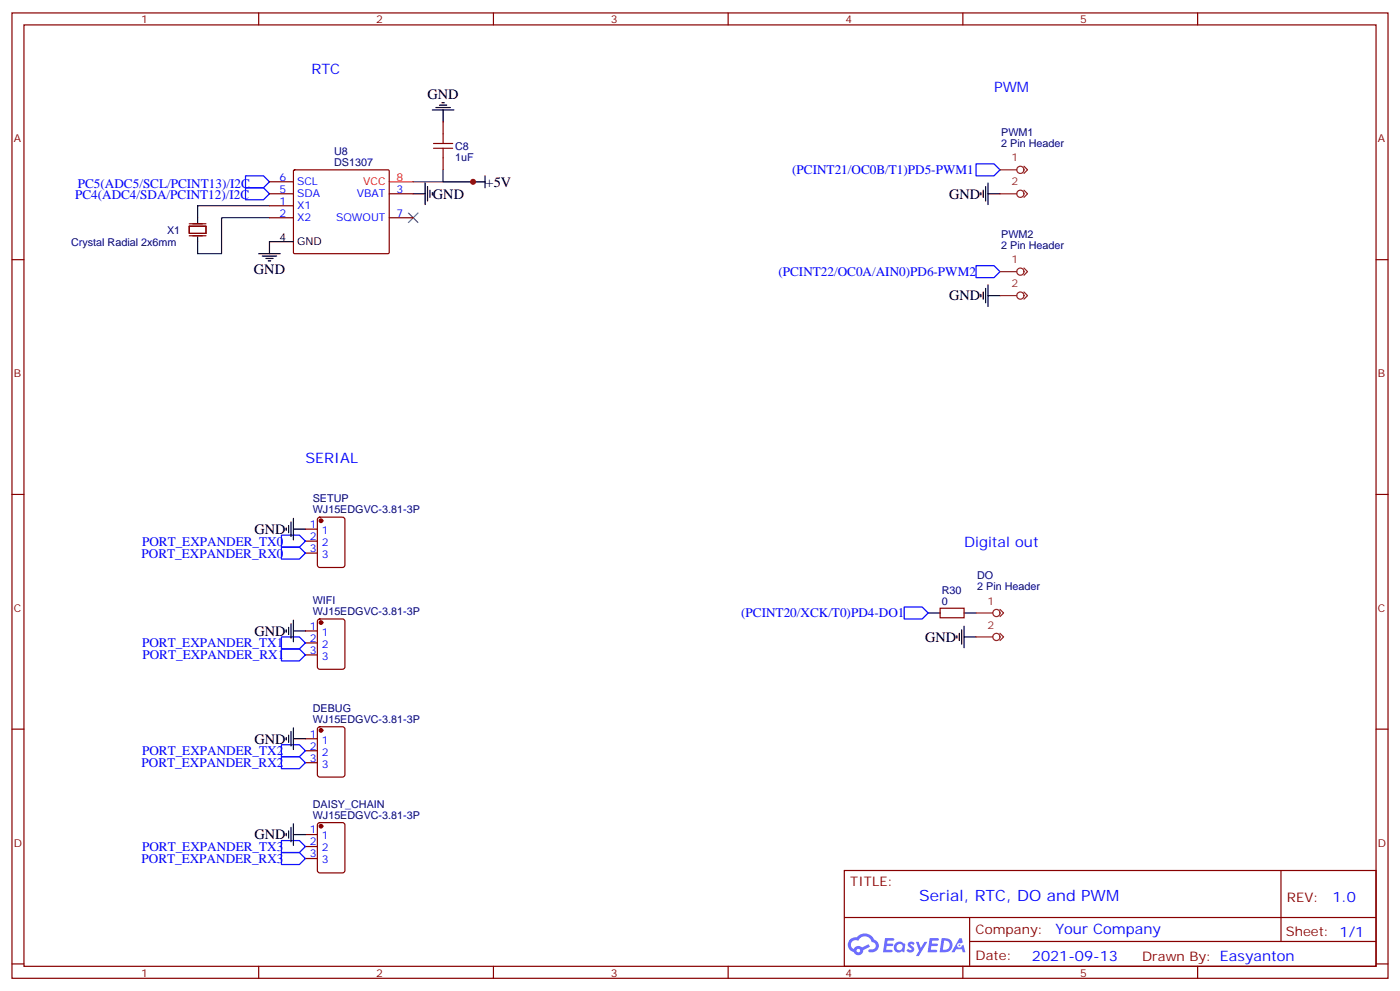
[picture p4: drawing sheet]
<svg xmlns="http://www.w3.org/2000/svg" width="412mm" height="292mm" viewBox="0 0 412 292" stroke-linecap="round" stroke-linejoin="round" font-family="sans-serif">
<g fill="none" stroke="#870000" stroke-width=".35">
<path d="M3.5 3.8h405.4v284.3h-405.4zM7.1 7.3h398.2v277.3h-398.2zM76.2 3.8v3.5M145.3 3.8v3.5M214.5 3.8v3.5M283.6 3.8v3.5M352.8 3.8v3.5M3.5 76.5h3.6M405.3 76.5h3.6M3.5 145.6h3.6M405.3 145.6h3.6M3.5 214.8h3.6"/>
<path d="M405.3 214.8h3.6M248.7 256.4h156.6v28.2h-156.6zM377.3 256.4v20.9M248.7 270.2h156.5M285.6 277.3h119.6M285.6 270.2v14.2M3.5 283.9h3.6M76.2 284.6v3.5M145.3 284.6v3.5M214.5 284.6v3.5M283.6 284.6v3.5M352.8 284.6v3.5"/>
<path d="M405.3 283.9h3.6"/>
</g>
<g fill="#5487ff">
<path d="M267.7 277.6a1.22 1.22 0 0 1 1.7 .2l-.4 .6a.47 .47 0 0 0-.3-.4 .47 .47 0 0 0-.5 .2l.1 .2a1.14 1.14 0 0 1 .8 1.8 1.14 1.14 0 0 1-1.9 0l-.2-.2 .5-.6 .7 .5a.29 .29 0 0 0 .3-.3 .29 .29 0 0 0-.2-.3 1.04 1.04 0 0 1-.6-1.7z"/>
<path d="M260.7 276.3h2.4l.3 .2-.2 .5-1.8 .1-.1 .8h1.5l.3 .4-.3 .4h-1.6l-.2 1.1h1.7l.2 .3-.2 .3-2.6 .1z"/>
<path d="M273.8 276.3h2.4l.3 .2-.1 .5-1.8 .1-.2 .8h1.6l.3 .4-.4 .4h-1.6l-.1 1.1h1.7l.2 .3-.2 .3-2.6 .1z"/>
<path d="M282.6 276.3h.7l.3 1.3-.6 .3a.69 .69 0 0 0-1 .3 .69 .69 0 0 0 .4 .9 .69 .69 0 0 0 .9-.6l.5-.2 .6 2.2h-.8l-.2-.9h-1.8l-.5 .9h-.8z"/>
<path d="M269.8 277.4h.8l.6 1.8 1.1-1.8h.9l-2.6 4.2h-.8l.9-1.5z"/>
<path d="M277.4 276.3l-.6 4.2h1.3a2.11 2.11 0 0 0 2.5-2.1 2.11 2.11 0 0 0-2.5-2.1zM278.1 277.1a1.39 1.39 0 0 1 1.7 1.4 1.39 1.39 0 0 1-1.8 1.3h-.3z"/>
<path d="M263.7 277.9a1.54 1.54 0 0 0-.1 2.2 1.54 1.54 0 0 0 2.2 .1l.6 .3 .3-2.3-.2-.3h-.4a1.49 1.49 0 0 0-2.4 0zM264 278.9a.94 .94 0 0 1 1.8 0 .94 .94 0 0 1-1.8 0z"/>
<path d="M250.4 276.7a2.18 2.18 0 0 0 1.1 3.7 1.44 1.44 0 0 0 1.6 .9 1.44 1.44 0 0 0 1.2-1.4l2-1.1-.5-.7-1.9 1a1.47 1.47 0 0 0-2.4 .4 1.39 1.39 0 0 1-.7-1.9 1.39 1.39 0 0 1 2-.5 2.12 2.12 0 0 1 2.2-1.3 2.12 2.12 0 0 1 1.9 1.7 1.14 1.14 0 0 1 1.1 1.4 1.14 1.14 0 0 1-1.7 .7 .43 .43 0 0 0-.5 .4 .43 .43 0 0 0 .4 .5 1.98 1.98 0 0 0 2.5-1.2 1.98 1.98 0 0 0-1.2-2.6 3.1 3.1 0 0 0-5.3-.6l-.9 .1zM252.3 280a.55 .55 0 0 1 1.1 0 .55 .55 0 0 1-1.1 0z"/>
<circle cx="282.6" cy="278.4" r=".26"/>
</g>
<g fill="none" stroke="#000" stroke-width=".35">
<path d="M127.4 32.4h6.3M128.4 31.7h4.2M129.5 31h2.1M130.2 30.3h.7M130.5 32.4v3.5M121.7 57.1h3.5M125.2 53.9v6.4M125.9 55v4.2M126.6 56v2.1M127.4 56.7v.7M139.3 53.6h3.6M142.9 51.8v3.5"/>
<path d="M288.9 56.7v.7M289.6 56v2.1M290.3 55v4.2M291 57.1h3.6M291 53.9v6.4M58.2 60.6v5M58.2 69.8v4.9M76.2 74.7h6.3M77.3 75.4h4.2M78.3 76.1h2.1M79 76.8h.7M86.4 71.2h-7v3.5"/>
<path d="M288.9 86.7v.7M289.6 86v2.1M290.3 84.9v4.3M291 87.1h3.6M291 83.9v6.3M84.3 155.5v.7M85 154.8v2.1M85.7 153.7v4.3M86.4 152.7v6.3M86.4 155.9h3.6M84.3 185.5v.7M85 184.8v2.1"/>
<path d="M85.7 183.7v4.3M86.4 185.8h3.6M86.4 182.7v6.3M273.4 180.6h3.5M281.9 187.3v.7M282.6 186.5v2.2M283.3 185.5v4.2M284 180.6h3.5M284 187.6h3.5M284 184.4v6.4M84.3 217.2v.7M85 216.5v2.2"/>
<path d="M85.7 215.5v4.2M86.4 214.4v6.4M86.4 217.6h3.6M84.3 245.5v.7M85 244.8v2.1M85.7 243.7v4.2M86.4 242.6v6.4M86.4 245.8h3.6"/>
</g>
<path d="M130.5 50v3.6h8.8h-17.6M58.2 60.6h21.2M79.4 64.1h-14.1v10.6h-7.1" fill="none" stroke="#008700" stroke-width=".35"/>
<path d="M130.5 39.4v2.9M127.7 43.7h5.6M127.7 42.3h5.6M130.5 43.7v2.8" fill="none" stroke="#a10000" stroke-width=".35"/>
<g fill="none" stroke="#870000" stroke-width=".35">
<path d="M130.5 35.9v3.5M79.4 57.1h7M79.4 53.6h7M86.5 50.2l.3-.2 27.7 .1 .2 .3-.1 24.1-.3 .2h-27.7l-.2-.3zM114.7 57.1h7M130.5 46.5v3.5M55.7 66.6h5v2.1h-5zM55.7 69.4h5M55.7 65.9h5M79.4 60.6h7M79.4 64.1h7M114.7 64.1h7"/>
<path d="M90 155.9h3.5M90 159.4h3.5M93.7 152.5l.5-.2h6.7l.6 .5 .1 13.6-.5 .7h-6.9l-.7-.4v-13.7zM90 162.9h3.5M276.9 179.1h7.1v2.9h-7.1zM90 185.8h3.5M90 189.4h3.5M90 192.9h3.5M93.7 182.5l.5-.2h6.7l.6 .4 .1 13.7-.5 .7h-6.9l-.7-.4v-13.7zM90 217.6h3.5M93.7 214.3l.5-.2h6.7l.6 .4 .1 13.7-.5 .6-6.9 .1-.7-.5v-13.6zM90 221.1h3.5"/>
<path d="M90 224.6h3.5M90 245.8h3.5M90 249.3h3.5M90 252.9h3.5M93.7 242.5l.5-.2h6.7l.6 .4 .1 13.7-.5 .6-6.9 .1-.7-.5v-13.6z"/>
</g>
<path d="M120.3 62.7l2.8 2.8M123.1 62.7l-2.8 2.8" fill="none" stroke="#3c3" stroke-width=".35"/>
<g fill="none" stroke="#00f" stroke-width=".35">
<path d="M72.3 55.3h5.3l1.8 1.8-1.8 1.7h-5.3zM72.3 51.8h5.3l1.8 1.8-1.8 1.7h-5.3zM287.5 48.3h5.3l1.8 1.7-1.8 1.8h-5.3zM287.5 78.2h5.3l1.8 1.8-1.8 1.8h-5.3zM82.9 157.6h5.3l1.8 1.8-1.8 1.7h-5.3zM82.9 161.1h5.3l1.8 1.8-1.8 1.8h-5.3zM266.3 178.8h5.3l1.8 1.8-1.8 1.7h-5.3zM82.9 191.1h5.3l1.8 1.8-1.8 1.8h-5.3zM82.9 187.6h5.3l1.8 1.8-1.8 1.7h-5.3zM82.9 219.4h5.3l1.8 1.7-1.8 1.8h-5.3zM82.9 222.9h5.3l1.8 1.7-1.8 1.8h-5.3zM82.9 251.1h5.3l1.8 1.8-1.8 1.7h-5.3z"/>
<path d="M82.9 247.6h5.3l1.8 1.7-1.8 1.8h-5.3z"/>
</g>
<path d="M114.7 53.6h7" fill="none" stroke="#f00" stroke-width=".35"/>
<g fill="#870000" stroke="#870000" stroke-width=".35">
<circle cx="94.5" cy="243.3" r=".53"/>
<circle cx="94.5" cy="215.1" r=".53"/>
<circle cx="94.5" cy="183.4" r=".53"/>
<circle cx="94.5" cy="153.4" r=".53"/>
</g>
<g fill="none" stroke="#8c2424" stroke-width=".35">
<path d="M294.6 50h4.9M294.6 57.1h4.9M301.6 49l1.1 1-1.1 1.1M301.6 56l1.1 1.1-1.1 1M301.6 79l1.1 1-1.1 1.1M294.6 80h4.9M294.6 87.1h4.9M301.6 86l1.1 1.1-1.1 1M294.6 179.5l1 1.1-1 1M287.5 180.6h5M287.5 187.6h5M294.6 186.5l1 1.1-1 1.1"/>
<circle cx="300.6" cy="57.1" r="1.06"/>
<circle cx="300.6" cy="50" r="1.06"/>
<circle cx="300.6" cy="80" r="1.06"/>
<circle cx="300.6" cy="87.1" r="1.06"/>
<circle cx="293.5" cy="187.6" r="1.06"/>
<circle cx="293.5" cy="180.6" r="1.06"/>
</g>
<circle cx="139.3" cy="53.6" r=".88" fill="#c00"/>
<text font-size="4.6" fill="#00f" x="270.8" y="265.4">Serial, RTC, DO and PWM</text>
<g font-size="4.2" fill="#00f">
<text x="91.7" y="21.8">RTC</text>
<text x="292.8" y="27.1">PWM</text>
<text x="90" y="136.5">SERIAL</text>
<text x="284" y="161.1">Digital out</text>
<text x="392.5" y="265.7">1.0</text>
<text x="310.9" y="275.2">Your Company</text>
<text x="304" y="283">2021-09-13</text>
</g>
<g font-size="4.2">
<text x="125.9" y="29.2">GND</text>
<text x="127.5" y="58.5">GND</text>
<text x="143.1" y="55">+5V</text>
<text x="279.6" y="58.5">GND</text>
<text x="74.8" y="80.7">GND</text>
<text x="279.6" y="88.5">GND</text>
<text x="75" y="157.3">GND</text>
<text x="75" y="187.3">GND</text>
<text x="272.5" y="189">GND</text>
<text x="75" y="219">GND</text>
<text x="75" y="247.2">GND</text>
</g>
<g font-size="3.9" fill="#00f">
<text x="233.4" y="51.3">(PCINT21/OC0B/T1)PD5-PWM1</text>
<text x="22.1" y="58.8">PC4(ADC4/SDA/PCINT12)/I2C</text>
<text x="22.9" y="55.3">PC5(ADC5/SCL/PCINT13)/I2C</text>
<text x="229.3" y="81.3">(PCINT22/OC0A/AIN0)PD6-PWM2</text>
<text x="41.9" y="160.7">PORT_EXPANDER_TX0</text>
<text x="41.7" y="164.3">PORT_EXPANDER_RX0</text>
<text x="218.3" y="181.9">(PCINT20/XCK/T0)PD4-DO1</text>
<text x="41.9" y="190.7">PORT_EXPANDER_TX1</text>
<text x="42" y="194.2">PORT_EXPANDER_RX1</text>
<text x="41.7" y="226">PORT_EXPANDER_RX2</text>
<text x="41.9" y="222.4">PORT_EXPANDER_TX2</text>
<text x="41.9" y="250.6">PORT_EXPANDER_TX3</text>
<text x="41.7" y="254.2">PORT_EXPANDER_RX3</text>
</g>
<g font-size="3.9" fill="#800">
<text x="250.5" y="261">TITLE:</text>
<text x="379.1" y="265.7">REV:</text>
<text x="287.4" y="275.2">Company:</text>
<text x="378.7" y="275.8">Sheet: 1/1</text>
<text x="287.4" y="282.9">Date:</text>
<text x="336.4" y="282.9">Drawn By: Easyanton</text>
</g>
<g font-size="3.2" fill="#800">
<text x="41.6" y="6.8">1</text>
<text x="110.8" y="6.8">2</text>
<text x="179.9" y="6.8">3</text>
<text x="249.1" y="6.8">4</text>
<text x="318.2" y="6.8">5</text>
<text x="4.1" y="41.9">A</text>
<text x="405.9" y="41.9">A</text>
<text x="4.1" y="111.1">B</text>
<text x="405.9" y="111.1">B</text>
<text x="4.1" y="180.2">C</text>
<text x="405.9" y="180.2">C</text>
<text x="4.1" y="249.3">D</text>
<text x="405.9" y="249.3">D</text>
<text x="41.6" y="287.6">1</text>
<text x="110.8" y="287.6">2</text>
<text x="179.9" y="287.6">3</text>
<text x="249.1" y="287.6">4</text>
<text x="318.2" y="287.6">5</text>
</g>
<g font-size="3.2" fill="#000080">
<text x="294.9" y="40.1">PWM1</text>
<text x="98.4" y="45.6">U8</text>
<text x="134.1" y="47.3">1uF</text>
<text x="134.1" y="44.1">C8</text>
<text x="294.9" y="43.2">2 Pin Header</text>
<text x="98.4" y="48.9">DS1307</text>
<text x="49.2" y="68.8">X1</text>
<text x="294.9" y="70.1">PWM2</text>
<text x="20.9" y="72.3">Crystal Radial 2x6mm</text>
<text x="294.9" y="73.2">2 Pin Header</text>
<text x="92.1" y="147.9">SETUP</text>
<text x="92.1" y="151.2">WJ15EDGVC-3.81-3P</text>
<text x="287.9" y="173.8">2 Pin Header</text>
<text x="287.9" y="170.6">DO</text>
<text x="92.1" y="177.9">WIFI</text>
<text x="277.4" y="178.1">0</text>
<text x="277.4" y="175">R30</text>
<text x="92.1" y="181.2">WJ15EDGVC-3.81-3P</text>
<text x="92.1" y="209.7">DEBUG</text>
<text x="92.1" y="212.9">WJ15EDGVC-3.81-3P</text>
<text x="92.1" y="237.9">DAISY_CHAIN</text>
<text x="92.1" y="241.1">WJ15EDGVC-3.81-3P</text>
</g>
<g font-size="3.2" fill="#8d2323">
<text x="298" y="47.6">1</text>
<text x="298" y="54.6">2</text>
<text x="298" y="77.5">1</text>
<text x="298" y="84.6">2</text>
<text x="290.9" y="178.1">1</text>
<text x="290.9" y="185.1">2</text>
</g>
<g font-size="3.2" fill="#00f">
<text x="82.3" y="53.2">6</text>
<text x="82.3" y="56.7">5</text>
<text x="87.5" y="58.1">SDA</text>
<text x="87.5" y="54.6">SCL</text>
<text x="105.1" y="58.1">VBAT</text>
<text x="116.8" y="56.7">3</text>
<text x="82.3" y="60.3">1</text>
<text x="82.3" y="63.8">2</text>
<text x="87.5" y="61.7">X1</text>
<text x="87.5" y="65.2">X2</text>
<text x="99" y="65.2">SQWOUT</text>
<text x="116.8" y="63.8">7</text>
<text x="91.3" y="155.5">1</text>
<text x="91.3" y="159">2</text>
<text x="94.8" y="157.3">1</text>
<text x="94.8" y="160.8">2</text>
<text x="91.3" y="162.6">3</text>
<text x="94.8" y="164.3">3</text>
<text x="91.3" y="185.5">1</text>
<text x="91.3" y="189">2</text>
<text x="94.8" y="187.3">1</text>
<text x="94.8" y="190.8">2</text>
<text x="91.3" y="192.5">3</text>
<text x="94.8" y="194.3">3</text>
<text x="91.3" y="217.2">1</text>
<text x="91.3" y="220.8">2</text>
<text x="94.8" y="219">1</text>
<text x="91.3" y="224.3">3</text>
<text x="94.8" y="222.5">2</text>
<text x="94.8" y="226.1">3</text>
<text x="91.3" y="245.5">1</text>
<text x="91.3" y="249">2</text>
<text x="94.8" y="247.2">1</text>
<text x="94.8" y="250.8">2</text>
<text x="91.3" y="252.5">3</text>
<text x="94.8" y="254.3">3</text>
</g>
<g font-size="3.2" fill="#f00">
<text x="116.8" y="53.2">8</text>
<text x="107" y="54.6">VCC</text>
</g>
<g font-size="3.2">
<text x="82.3" y="70.8">4</text>
<text x="87.5" y="72.2">GND</text>
</g>
</svg>
